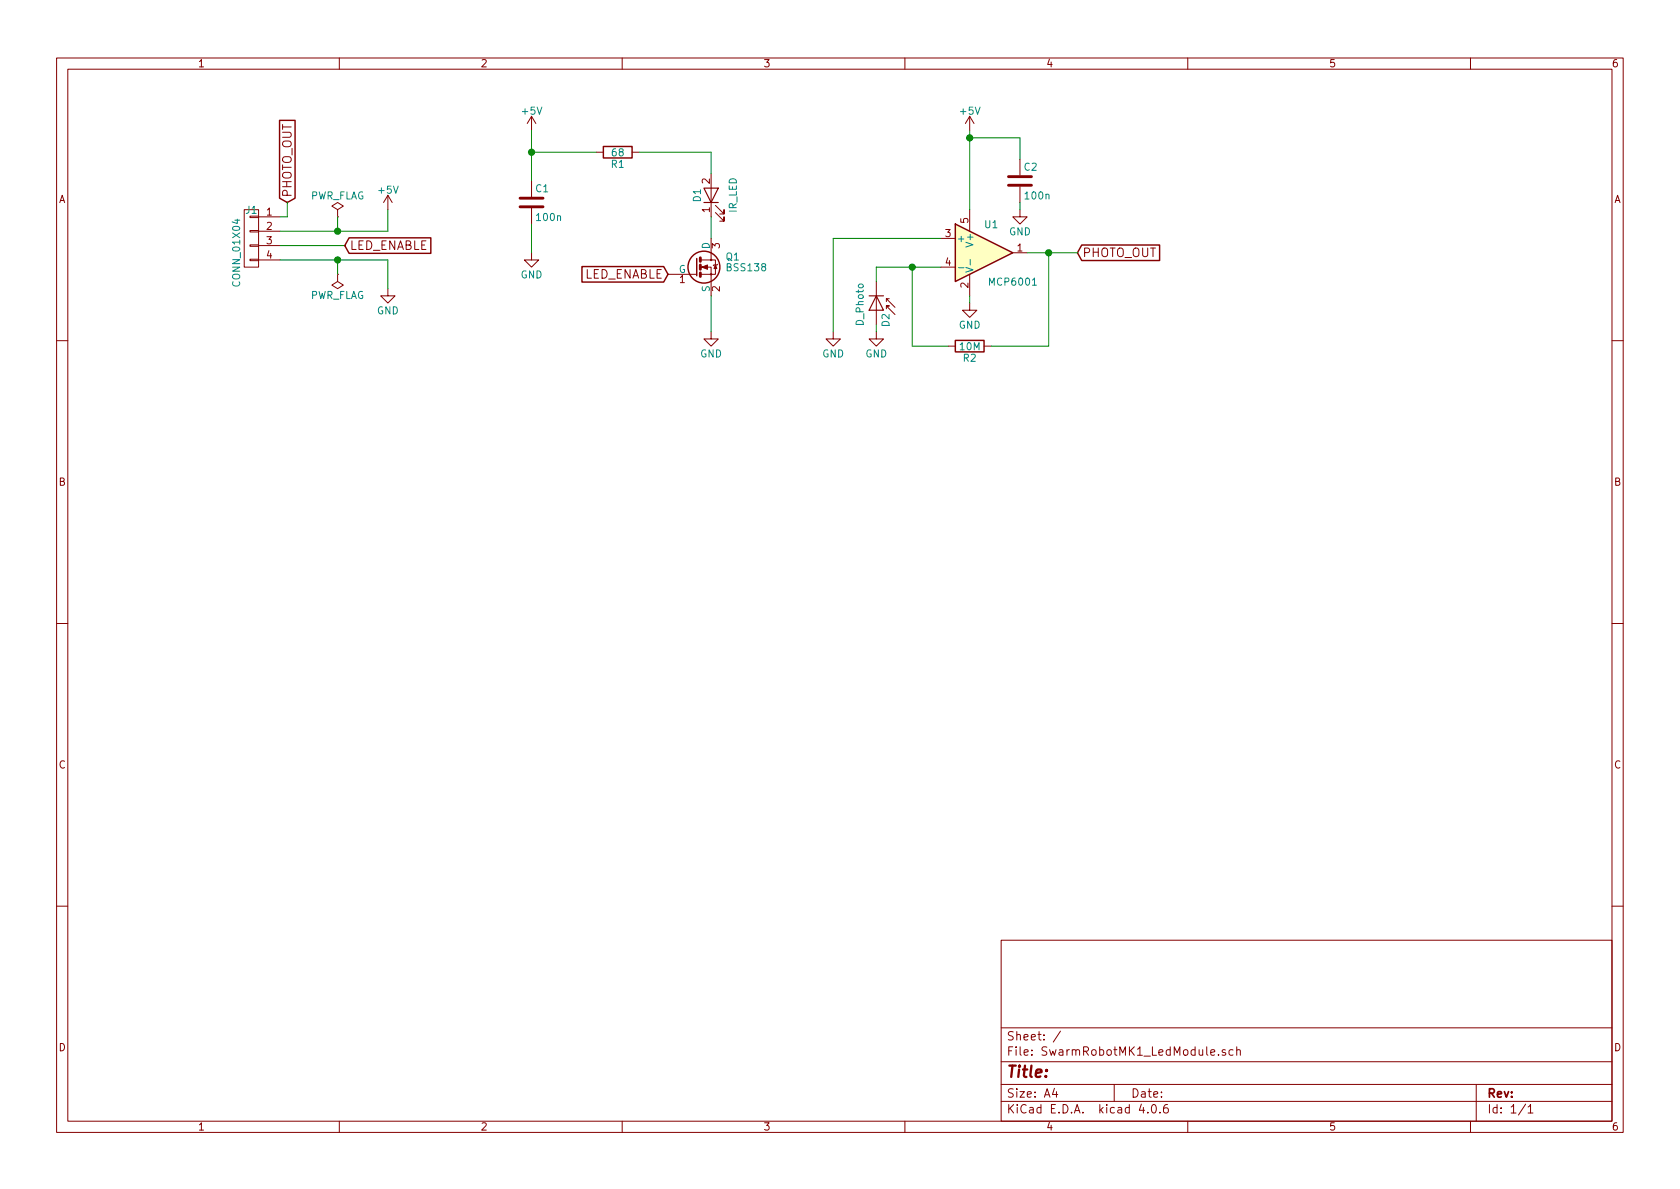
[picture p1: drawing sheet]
<svg xmlns="http://www.w3.org/2000/svg" width="297mm" height="210mm" viewBox="0 0 297 210" stroke-linecap="round" stroke-linejoin="round" font-family="sans-serif">
<g fill="none" stroke="#840000" stroke-width=".18">
<path d="M10 10.3h277v189.9h-277zM12 12.2h273v186.1h-273zM60 10.3v1.9M110 10.3v1.9M160 10.3v1.9M210 10.3v1.9M260 10.3v1.9M43.2 37.1h2.5v10.1h-2.5zM44.2 38.2h1.5v.3h-1.5zM45.7 38.3h3.8M59.7 38.3h.1M59.7 37.1l1-.7-1-.6-1 .6 1 .7v1.2"/>
<path d="M68.6 34.5l-.8 1.3M68.6 34.5v2.6M68.6 34.5l.7 1.3M94 20.6l-.8 1.2M94 20.6v2.5M94 32v2.8M94 36.8v2.8M94 20.6l.7 1.2M105.4 26.9h1.3M111.8 26.9h1.2M125.7 30.7v7.6M126.5 37.6l1.5 1.5v-.8v.8h-.7"/>
<path d="M126.5 36.3l1.5 1.5v-.7v.7h-.7M171.4 20.6l-.7 1.2M171.4 20.6v2.5M171.4 37.1v3.8M171.4 20.6l.8 1.2M180.3 37.1v1.2h1.3l-1.3 1.3-1.2-1.3h1.2M180.3 28.2v2.8M180.3 33v2.8M44.2 45.8h1.5v.3h-1.5zM44.2 43.3h1.5v.3h-1.5zM44.2 40.8h1.5v.2h-1.5zM45.7 40.9h3.8"/>
<path d="M45.7 43.4h3.8M45.7 46h3.8M59.7 48.5h.1M59.7 48.5v1.3l1 .6-1 .6-1-.6 1-.6M68.6 51v1.3h1.2l-1.2 1.3-1.3-1.3h1.3M94 44.7v1.3h1.2l-1.2 1.2-1.3-1.2h1.3M118.1 48.5h5.1M124 48.5h1.7v3.8M125.7 42.2v3.8h-1.7M125.7 46h.8v2.5h-.8v-1.3h-1.7M125.7 58.7v1.2h1.3l-1.3 1.3-1.2-1.3h1.2M126.9 46.7l-.8 .3"/>
<path d="M147.3 58.7v1.2h1.3l-1.3 1.3-1.3-1.3h1.3M154.9 58.7v1.2h1.3l-1.3 1.3-1.2-1.3h1.2M154.9 49.8v7.6M156.7 54.6v-.5h.5h-.5l1.5 1.5M156.7 52.8v.5M157.2 52.8h-.5l1.5 1.6M166.4 42.2h2.5M166.4 47.2h2.5M171.4 53.6v1.3h1.3l-1.3 1.2-1.2-1.2h1.2M171.4 48.5v3.8M179.1 44.7h2.5M10 60.2h2"/>
<path d="M167.6 61.2h1.3M174 61.2h1.3M285 60.2h2M10 110.3h2M285 110.3h2M10 160.2h2M177 166.3h108v32h-108zM285 160.2h2M60 198.3v1.9M110 198.3v1.9M160 198.3v1.9M177 194.8h108"/>
<path d="M177 191.8h108M177 187.8h108M177 181.8h108M186.4 192.5l-.3 1h.9M186.8 193v1M187.5 182.3l-1.3 2M197 191.8v3M201.8 195.2l-.4 1.1h1M202.9 196.7v.1M203.8 195.4l.1-.1a.81 .81 0 0 1 .6 .6 .81 .81 0 0 1-.3 .8l-.1 .1a.8 .8 0 0 1-.6-.6 .8 .8 0 0 1 .3-.8zM205.1 196.7v.1M206.4 195.3a.59 .59 0 0 0-.7 .7l.1 .7 .2 .1 .5-.1 .1-.5-.2-.2-.4-.1-.3 .3"/>
<path d="M210 198.3v1.9M215.4 186.5v.1M216.7 185.7a.37 .37 0 0 0-.6 .1l.1 .2 .5 .2v.1l-.2 .3-.4-.1M218 185.7l-.4-.1-.3 .3 .1 .6 .2 .1 .4-.1M218.7 185.7l.2-.1 .4 .1v.9M218.7 185.1v1.5M260 198.3v1.9M261 191.8v6.5M269.7 195.2l-1.2 2M270.2 195.8l.4-.5v1.5M270.2 196.8h.8"/>
<circle cx="125.7" cy="46" r=".13"/>
<circle cx="125.7" cy="48.5" r=".13"/>
</g>
<g fill="none" stroke="#008400" stroke-width=".18">
<path d="M50.8 35.8v2.5h-1.3M59.7 38.3v2.6M68.6 37.1v3.8h-19.1M94 23.1v8.9M94 39.6v5.1M94 26.9h11.4M113 26.9h12.7v3.8M125.7 38.3v3.9M171.4 23.1v14M171.4 24.4h8.9v3.8M180.3 35.8v1.3M49.5 46h19.1v5"/>
<path d="M49.5 43.4h11.5M59.7 46v2.5M125.7 52.3v6.4M154.9 57.4v1.3M161.3 47.2v14h6.3M166.4 47.2h-11.5v2.6M166.4 42.2h-19.1v16.5M171.4 52.3v1.3M181.6 44.7h8.9M185.4 44.7v16.5h-10.1"/>
</g>
<g fill="#008400" stroke="#008400" stroke-width=".25">
<circle cx="59.7" cy="40.9" r=".51"/>
<circle cx="59.7" cy="46" r=".51"/>
<circle cx="94" cy="26.9" r=".51"/>
<circle cx="161.3" cy="47.2" r=".51"/>
<circle cx="185.4" cy="44.7" r=".51"/>
<circle cx="171.5" cy="24.4" r=".51"/>
</g>
<g fill="none" stroke="#840000" stroke-width=".25">
<path d="M49.4 21.3h2.8v13.7l-1.4 .8-1.4-.8zM106.7 25.9h5.1v2h-5.1zM168.9 39.6l10.2 5.1-10.2 5.1zM61.7 42.1h14.5v2.7h-14.5l-.7-1.4zM102.9 47.1h14.4l.8 1.4-.8 1.4h-14.4zM123.2 45.7v3.1M191.3 43.3h13.7v2.8h-13.7l-.8-1.4zM168.9 60.2h5.1v2h-5.1z"/>
<circle cx="124.5" cy="47.2" r="2.82"/>
</g>
<path d="M91.9 36.6h4.1M91.9 35h4.1M178.3 32.8h4.1M178.3 31.2h4.1M123.8 45.6v.6M123.8 46.9v.7M123.8 48.3v.6" fill="none" stroke="#840000" stroke-width=".51"/>
<g fill="#840000" stroke="#840000" stroke-width=".18">
<path d="M126.5 46.9l.2 .6h-.5z"/>
<path d="M124.1 47.2l1-.3v.7z"/>
</g>
<path d="M124.5 33.3h2.5l-1.3 2.5zM124.5 35.8h2.5M153.7 52.3h2.5M154.9 52.3l1.3 2.6h-2.5z" fill="none" stroke="#840000" stroke-width=".2"/>
<path d="M168.9 39.6l10.2 5.1-10.2 5.1z" fill="#ffffc2" stroke="#ffffc2" stroke-width=".18"/>
<path d="M169.5 47.3h.9M170.8 47.3l1.2 .4-1.2 .4M171.6 45.9v1" fill="none" stroke="#008484" stroke-width=".18"/>
<text font-size="2.8" fill="#840000" x="178" y="190.5">Title:</text>
<g font-size="2.1" fill="#840000">
<text x="51.6" y="34.9" transform="rotate(-90 51.6 34.9)">PHOTO_OUT</text>
<text x="61.9" y="44.2">LED_ENABLE</text>
<text x="191.4" y="45.5">PHOTO_OUT</text>
<text x="103" y="49.3">LED_ENABLE</text>
<text x="178" y="184">Sheet: /</text>
<text x="178" y="186.7">File: SwarmRobotMK1_LedModule.sch</text>
<text x="178" y="196.9">KiCad E.D.A. kicad 4.0.6</text>
<text x="178" y="194.1">Size: A4</text>
<text x="200" y="194.1">Date:</text>
<text x="263" y="194.1">Rev:</text>
<text x="263" y="196.9">Id: 1/1</text>
</g>
<g font-size="1.8" fill="#840000">
<text x="35" y="11.9">1</text>
<text x="85" y="11.9">2</text>
<text x="135" y="11.9">3</text>
<text x="185" y="11.9">4</text>
<text x="235" y="11.9">5</text>
<text x="285" y="11.9">6</text>
<text x="10.4" y="35.9">A</text>
<text x="125.5" y="32.5" transform="rotate(-90 125.5 32.5)">2</text>
<text x="285.4" y="35.9">A</text>
<text x="47.1" y="38.1">1</text>
<text x="47.1" y="40.6">2</text>
<text x="125.5" y="37.6" transform="rotate(-90 125.5 37.6)">1</text>
<text x="167.2" y="41.9">3</text>
<text x="171.2" y="39.5" transform="rotate(-90 171.2 39.5)">5</text>
<text x="47.1" y="43.2">3</text>
<text x="47.1" y="45.7">4</text>
<text x="127.3" y="43.9" transform="rotate(-90 127.3 43.9)">3</text>
<text x="167.2" y="47">4</text>
<text x="179.9" y="44.4">1</text>
<text x="120.2" y="50">1</text>
<text x="127.3" y="51.5" transform="rotate(-90 127.3 51.5)">2</text>
<text x="171.2" y="50.9" transform="rotate(-90 171.2 50.9)">2</text>
<text x="10.4" y="85.9">B</text>
<text x="285.4" y="85.9">B</text>
<text x="10.4" y="135.9">C</text>
<text x="285.4" y="135.9">C</text>
<text x="10.4" y="185.9">D</text>
<text x="285.4" y="185.9">D</text>
<text x="35" y="199.9">1</text>
<text x="85" y="199.9">2</text>
<text x="135" y="199.9">3</text>
<text x="185" y="199.9">4</text>
<text x="235" y="199.9">5</text>
<text x="285" y="199.9">6</text>
</g>
<g font-size="1.8" fill="#008484">
<text x="92.4" y="20.3">+5V</text>
<text x="169.8" y="20.3">+5V</text>
<text x="108.1" y="29.7">R1</text>
<text x="108.3" y="27.6">68</text>
<text x="54.7" y="35.2">PWR_FLAG</text>
<text x="67" y="34.2">+5V</text>
<text x="94.7" y="34">C1</text>
<text x="123.9" y="35.7" transform="rotate(-90 123.9 35.7)">D1</text>
<text x="181.1" y="30.2">C2</text>
<text x="181.4" y="35.2">100n</text>
<text x="43.5" y="37.8">J1</text>
<text x="95" y="39.1">100n</text>
<text x="130.3" y="37.7" transform="rotate(-90 130.3 37.7)">IR_LED</text>
<text x="174.1" y="40.3">U1</text>
<text x="178.4" y="41.6">GND</text>
<text x="125.5" y="44.1" transform="rotate(-90 125.5 44.1)">D</text>
<text x="128.4" y="46">Q1</text>
<text x="128.7" y="47.9">BSS138</text>
<text x="169.2" y="42.8">+</text>
<text x="172.1" y="43.4" transform="rotate(-90 172.1 43.4)">V+</text>
<text x="42.4" y="50.3" transform="rotate(-90 42.4 50.3)">CONN_01X04</text>
<text x="54.7" y="52.9">PWR_FLAG</text>
<text x="92" y="49.2">GND</text>
<text x="120" y="48.3">G</text>
<text x="125.5" y="51.6" transform="rotate(-90 125.5 51.6)">S</text>
<text x="175.1" y="50.5">MCP6001</text>
<text x="66.6" y="55.6">GND</text>
<text x="152.7" y="57.5" transform="rotate(-90 152.7 57.5)">D_Photo</text>
<text x="157.3" y="57.7" transform="rotate(-90 157.3 57.7)">D2</text>
<text x="169.5" y="58.1">GND</text>
<text x="123.8" y="63.2">GND</text>
<text x="145.4" y="63.2">GND</text>
<text x="153" y="63.2">GND</text>
<text x="169.7" y="61.9">10M</text>
<text x="170.3" y="64">R2</text>
</g>
</svg>
